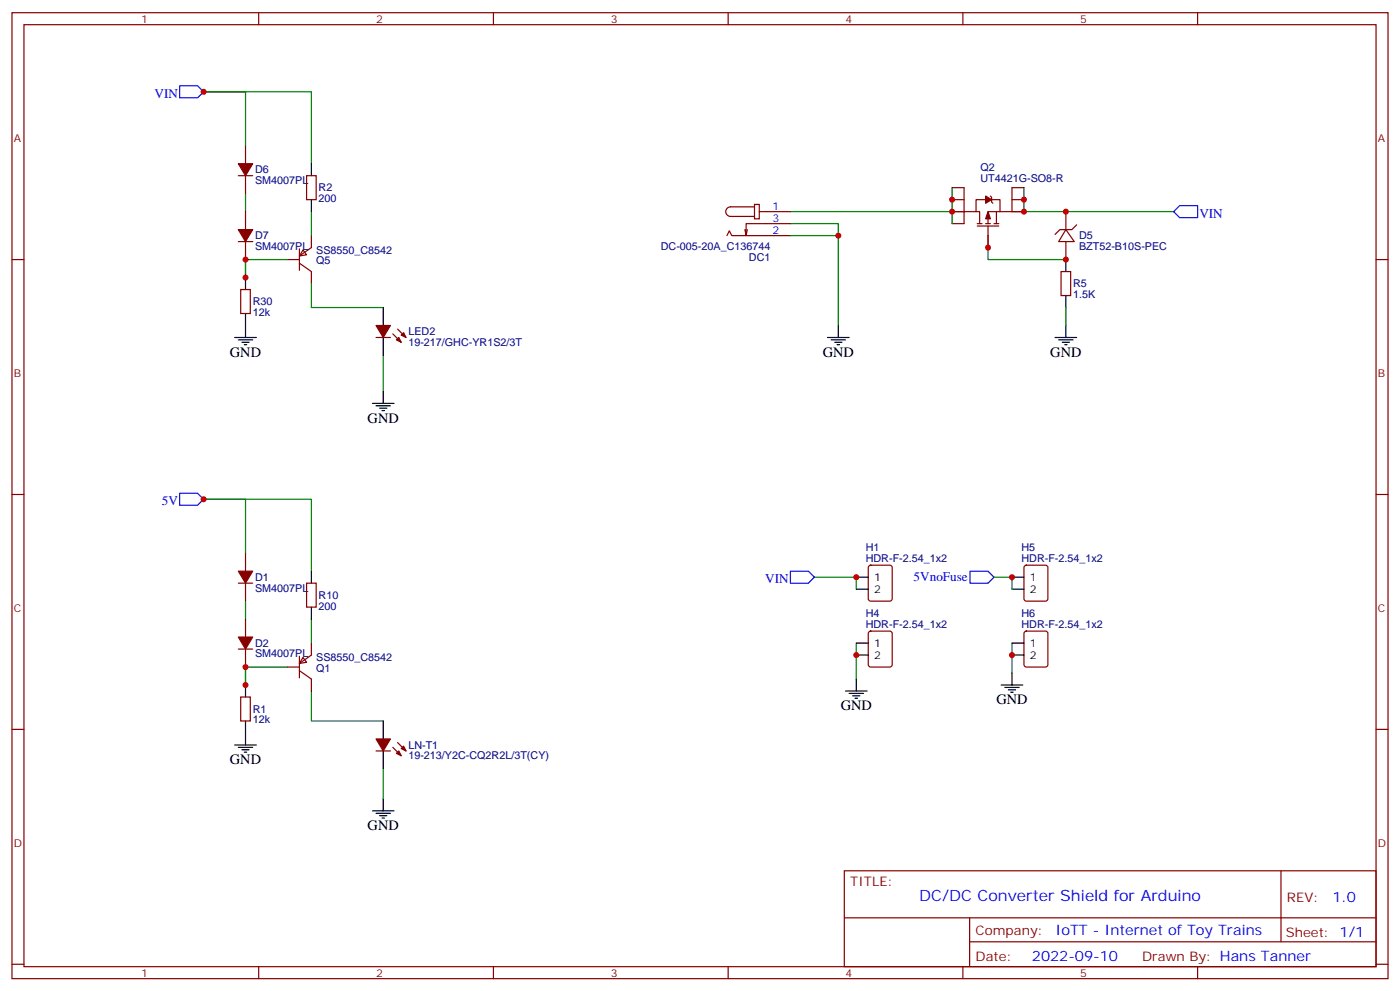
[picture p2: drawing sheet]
<svg xmlns="http://www.w3.org/2000/svg" width="412mm" height="292mm" viewBox="0 0 412 292" stroke-linecap="round" stroke-linejoin="round" font-family="sans-serif">
<g fill="none" stroke="#870000" stroke-width=".35">
<path d="M3.5 3.7h405.4v284.4h-405.4zM7.1 7.3h398.2v277.3h-398.2zM76.2 3.7v3.6M145.3 3.7v3.6M214.5 3.7v3.6M283.6 3.7v3.6M352.8 3.7v3.6M70.2 51.7h4.2M72.3 42.9v5.3M72.3 51.7v5.3M90.3 51.7h2.8v7.1h-2.8zM280.5 55.2h3.5v7.1h-3.5"/>
<path d="M280.5 58.8h3.5M290.3 58.8h-2.8v3.5h1.1v3.5M291.7 57.7l.4 .4v1.4l.4 .3M292.1 58.8h2.5v3.5h-3.6v3.5M298.1 58.8h3.5M301.6 55.2h-3.5v7.1h-3.5M3.5 76.4h3.6M70.2 71.1h4.2M72.3 62.3v5.3M72.3 71.1v5.3M84.7 76.4h3.5M88.2 73.2v6.4"/>
<path d="M88.2 77.5l3.5 2.4v3.6M89.3 73.6l1 1.4-2.1 .4zM91.7 69.4v3.5l-3.5 2.5M214.1 69.4l.7-1.5 .7 1.5h17.3M220.1 67.6l-.3 1.8M222.2 60.2h1.5v4.2h-1.5zM222.2 60.9h-7a1.41 1.41 0 0 0-1.4 1.4 1.41 1.41 0 0 0 1.4 1.4h7M223.7 62.3h9.1M232.8 65.8h-13v3.6l-.4-1.8M287.5 62.3h-3.5v3.5h-3.5M287.9 66.5h6.3M287.9 65.8h1.4"/>
<path d="M290.3 65.8h1.4M291 66.5v6.4M292.8 65.8h1.4M293.5 62.3v3.5M298.1 62.3h3.5M312.6 79.9h2.8v7.1h-2.8zM314 67.6l2.4 3.5h-4.5zM314 62.3v5.3M314 71.1v5.3M317.1 66.2l-1.4 1.4h-3.5l-1.4 1.4M405.3 76.4h3.6M70.9 85.2h2.8v7.1h-2.8z"/>
<path d="M110.8 99.3h4.2M115.7 98.3l2.5 2.5M117.1 96.9l2.5 2.4M3.5 145.6h3.6M405.3 145.6h3.6M70.2 171.7h4.2M72.3 162.8v5.3M72.3 171.7v5.3M90.3 171.7h2.8v7h-2.8zM256 166.6l.5-.2h5.6l.7 .4v9.4l-.4 .7-5.9 .1-.7-.5v-9.4zM301.9 166.6l.4-.2h5.7l.6 .4 .1 9.4-.5 .7-5.9 .1-.6-.5-.1-9.4zM70.2 191.1h4.2"/>
<path d="M72.3 182.2v5.3M72.3 191.1v5.3M84.7 196.4h3.5M88.2 193.2v6.3M88.2 197.4l3.5 2.5v3.5M89.3 193.5l1 1.4-2.1 .4zM91.7 189.3v3.5l-3.5 2.5M256 186l.5-.2h5.6l.7 .4v9.5l-.4 .6-5.9 .1-.7-.5v-9.4zM301.9 186l.4-.2h5.7l.6 .4 .1 9.5-.5 .6-5.9 .1-.6-.5-.1-9.4zM3.5 214.7h3.6M70.9 205.2h2.8v7h-2.8zM115.7 220l2.5 2.5"/>
<path d="M117.1 218.6l2.5 2.5M405.3 214.7h3.6M110.8 221.1h4.2M248.7 256.3h156.6v28.3h-156.6zM377.3 256.4v20.8M248.7 270.2h156.5M285.6 277.2h119.6M285.6 270.2v14.1M3.5 283.8h3.6M76.2 284.6v3.5M145.3 284.6v3.5M214.5 284.6v3.5"/>
<path d="M283.6 284.6v3.5M352.8 284.6v3.5M405.3 283.8h3.6"/>
</g>
<g fill="none" stroke="#008700" stroke-width=".35">
<path d="M72.3 42.9v-15.9h-12.3h31.7v21.2M72.3 57v5.3M280.5 55.2v10.6M301.6 55.2v7.1M72.3 76.4v5.3v-5.3h12.4M91.7 62.3v7.1M232.8 65.8h14.1v30M232.8 69.4h14.1M232.8 62.3h51.2M291 69.4v7h23M298.1 62.3h47.6M91.7 83.5v7h21.2"/>
<path d="M314 90.5v5.3M112.9 104.6v10.6M72.3 162.8v-15.8h-12.3h31.7v21.1M72.3 177v5.2M239.9 169.9h12.3v3.5M292.8 169.9h5.3v3.5M72.3 196.4v5.2v-5.2h12.4M91.7 182.2v7.1M252.2 189.3v10.6M298.1 189.3v8.8M91.7 203.4v8.8h21.2M112.9 226.3v8.9"/>
</g>
<path d="M52.9 25.3h5.3l1.8 1.7-1.8 1.8h-5.3zM345.7 62.3l1.8-1.8h5.3v3.6h-5.3zM52.9 145.2h5.3l1.8 1.8-1.8 1.7h-5.3zM232.8 168.1h5.3l1.8 1.8-1.8 1.8h-5.3zM285.8 168.1h5.2l1.8 1.8-1.8 1.8h-5.2z" fill="none" stroke="#00f" stroke-width=".35"/>
<g fill="none" stroke="#000" stroke-width=".35">
<path d="M91.7 48.2v3.5M91.7 58.8v3.5M314 76.4v3.5M69.1 99.3h6.4M72.3 81.7v3.5M72.3 92.3v7M112.9 90.5v5.3M112.9 99.3v5.3M243.8 99.3h6.3M246.9 95.8v3.5M310.8 99.3h6.3M314 87v3.5"/>
<path d="M314 95.8v3.5M70.2 100h4.2M71.3 100.8h2.1M72 101.5h.7M109.7 118.7h6.4M110.8 119.5h4.2M112.9 115.2v3.5M244.8 100h4.3M245.9 100.8h2.1M246.6 101.5h.7M311.9 100h4.2M312.9 100.8h2.1"/>
<path d="M313.6 101.5h.7M111.8 120.2h2.1M112.5 120.9h.7M91.7 168.1v3.6M91.7 178.7v3.5M252.2 169.9h3.6M252.2 173.4h3.6M298.1 169.9h3.5M298.1 173.4h3.5M252.2 199.9v3.5M252.2 189.3h3.6M252.2 192.8h3.6"/>
<path d="M298.1 198.1v3.5M298.1 189.3h3.5M298.1 192.8h3.5M69.1 219.3h6.4M70.2 220h4.2M72.3 201.6v3.6M72.3 212.2v7.1M112.9 212.2v5.3M249.1 203.4h6.3M250.1 204.1h4.3M251.2 204.8h2.1M251.9 205.5h.7"/>
<path d="M294.9 201.6h6.4M296 202.4h4.2M297 203.1h2.2M297.7 203.8h.7M71.3 220.7h2.1M72 221.4h.7M109.7 238.7h6.4M110.8 239.4h4.2M112.9 221.1v5.2M112.9 235.2v3.5M111.8 240.1h2.1M112.5 240.8h.7"/>
</g>
<g fill="#870000" stroke="#870000" stroke-width=".35">
<path d="M70.2 67.6h4.2l-2.1 3.5z"/>
<path d="M70.2 48.2h4.2l-2.1 3.5z"/>
<path d="M291 62.3l.7 2.1h-1.4z"/>
<path d="M290.3 57.7l1.8 1.1-1.8 1z"/>
<path d="M70.2 168.1h4.2l-2.1 3.6z"/>
<path d="M70.2 187.5h4.2l-2.1 3.6z"/>
<path d="M110.8 217.5h4.2l-2.1 3.6z"/>
<path d="M116.8 221.8l.7-.7 .7 1.4z"/>
<path d="M118.2 220.3l.7-.7 .7 1.5z"/>
<path d="M110.8 95.8h4.2l-2.1 3.5z"/>
<path d="M116.8 100l.7-.7 .7 1.5z"/>
<path d="M118.9 97.9l.7 1.4-1.4-.7z"/>
</g>
<g fill="#c00">
<circle cx="72.3" cy="76.4" r=".88"/>
<circle cx="72.3" cy="81.7" r=".88"/>
<circle cx="280.5" cy="62.3" r=".88"/>
<circle cx="291" cy="72.9" r=".88"/>
<circle cx="301.6" cy="62.3" r=".88"/>
<circle cx="280.5" cy="58.8" r=".88"/>
<circle cx="301.6" cy="58.8" r=".88"/>
<circle cx="252.2" cy="169.9" r=".88"/>
<circle cx="252.2" cy="192.8" r=".88"/>
<circle cx="60" cy="27" r=".88"/>
<circle cx="72.3" cy="201.6" r=".88"/>
<circle cx="72.3" cy="196.4" r=".88"/>
<circle cx="60" cy="147" r=".88"/>
<circle cx="298.1" cy="169.9" r=".88"/>
<circle cx="246.9" cy="69.4" r=".88"/>
<circle cx="298.1" cy="192.8" r=".88"/>
<circle cx="314" cy="76.4" r=".88"/>
<circle cx="314" cy="62.3" r=".88"/>
</g>
<text font-size="4.6" fill="#00f" x="270.8" y="265.4">DC/DC Converter Shield for Arduino</text>
<g font-size="4.2">
<text x="67.7" y="105">GND</text>
<text x="242.4" y="105">GND</text>
<text x="309.4" y="105">GND</text>
<text x="108.3" y="124.4">GND</text>
<text x="247.6" y="209.1">GND</text>
<text x="293.5" y="207.3">GND</text>
<text x="67.7" y="224.9">GND</text>
<text x="108.3" y="244.3">GND</text>
</g>
<g font-size="4.2" fill="#00f">
<text x="392.5" y="265.6">1.0</text>
<text x="310.9" y="275.2">IoTT - Internet of Toy Trains</text>
<text x="304" y="283">2022-09-10</text>
</g>
<g font-size="3.9" fill="#00f">
<text x="45.5" y="28.8">VIN</text>
<text x="353.3" y="64.1">VIN</text>
<text x="47.7" y="148.7">5V</text>
<text x="225.4" y="171.7">VIN</text>
<text x="269.1" y="171.1">5VnoFuse</text>
</g>
<g font-size="3.9" fill="#800">
<text x="250.5" y="260.9">TITLE:</text>
<text x="379.1" y="265.6">REV:</text>
<text x="287.4" y="275.1">Company:</text>
<text x="378.7" y="275.7">Sheet: 1/1</text>
<text x="287.4" y="282.8">Date:</text>
<text x="336.4" y="282.9">Drawn By: Hans Tanner</text>
</g>
<g font-size="3.2" fill="#800">
<text x="41.6" y="6.7">1</text>
<text x="110.8" y="6.7">2</text>
<text x="179.9" y="6.7">3</text>
<text x="249.1" y="6.7">4</text>
<text x="318.2" y="6.7">5</text>
<text x="4.1" y="41.8">A</text>
<text x="405.9" y="41.8">A</text>
<text x="4.1" y="111">B</text>
<text x="405.9" y="111">B</text>
<text x="4.1" y="180.1">C</text>
<text x="405.9" y="180.1">C</text>
<text x="4.1" y="249.3">D</text>
<text x="405.9" y="249.3">D</text>
<text x="41.6" y="287.5">1</text>
<text x="110.8" y="287.5">2</text>
<text x="179.9" y="287.5">3</text>
<text x="249.1" y="287.5">4</text>
<text x="318.2" y="287.5">5</text>
</g>
<g font-size="3.2" fill="#000080">
<text x="75.1" y="51">D6</text>
<text x="288.8" y="53.5">UT4421G-SO8-R</text>
<text x="288.8" y="50.4">Q2</text>
<text x="75.1" y="54.2">SM4007PL</text>
<text x="93.8" y="59.5">200</text>
<text x="93.8" y="56.4">R2</text>
<text x="75.1" y="70.4">D7</text>
<text x="317.9" y="70.5">D5</text>
<text x="75.1" y="73.6">SM4007PL</text>
<text x="93.1" y="74.6">SS8550_C8542</text>
<text x="93.1" y="77.8">Q5</text>
<text x="194.7" y="73.6">DC-005-20A_C136744</text>
<text x="220.6" y="76.8">DC1</text>
<text x="317.9" y="73.6">BZT52-B10S-PEC</text>
<text x="74.4" y="89.9">R30</text>
<text x="316.1" y="87.7">1.5K</text>
<text x="316.1" y="84.5">R5</text>
<text x="74.4" y="93">12k</text>
<text x="120.3" y="101.8">19-217/GHC-YR1S2/3T</text>
<text x="120.3" y="98.7">LED2</text>
<text x="255" y="165.3">HDR-F-2.54_1x2</text>
<text x="255" y="162.2">H1</text>
<text x="300.9" y="165.3">HDR-F-2.54_1x2</text>
<text x="300.9" y="162.2">H5</text>
<text x="75.1" y="171">D1</text>
<text x="75.1" y="174.1">SM4007PL</text>
<text x="93.8" y="179.4">200</text>
<text x="93.8" y="176.3">R10</text>
<text x="255" y="184.7">HDR-F-2.54_1x2</text>
<text x="255" y="181.6">H4</text>
<text x="300.9" y="184.7">HDR-F-2.54_1x2</text>
<text x="300.9" y="181.6">H6</text>
<text x="75.1" y="190.4">D2</text>
<text x="75.1" y="193.5">SM4007PL</text>
<text x="93.1" y="194.6">SS8550_C8542</text>
<text x="93.1" y="197.8">Q1</text>
<text x="74.4" y="209.8">R1</text>
<text x="74.4" y="212.9">12k</text>
<text x="120.3" y="220.4">LN-T1</text>
<text x="120.3" y="223.5">19-213/Y2C-CQ2R2L/3T(CY)</text>
</g>
<g font-size="3.2" fill="#00f">
<text x="227.5" y="61.9">1</text>
<text x="227.5" y="65.5">3</text>
<text x="227.5" y="69">2</text>
</g>
<g font-size="3.2">
<text x="257.5" y="171">1</text>
<text x="303.4" y="171">1</text>
<text x="257.5" y="174.5">2</text>
<text x="303.4" y="174.5">2</text>
<text x="257.5" y="190.4">1</text>
<text x="303.4" y="190.4">1</text>
<text x="257.5" y="193.9">2</text>
<text x="303.4" y="193.9">2</text>
</g>
</svg>
